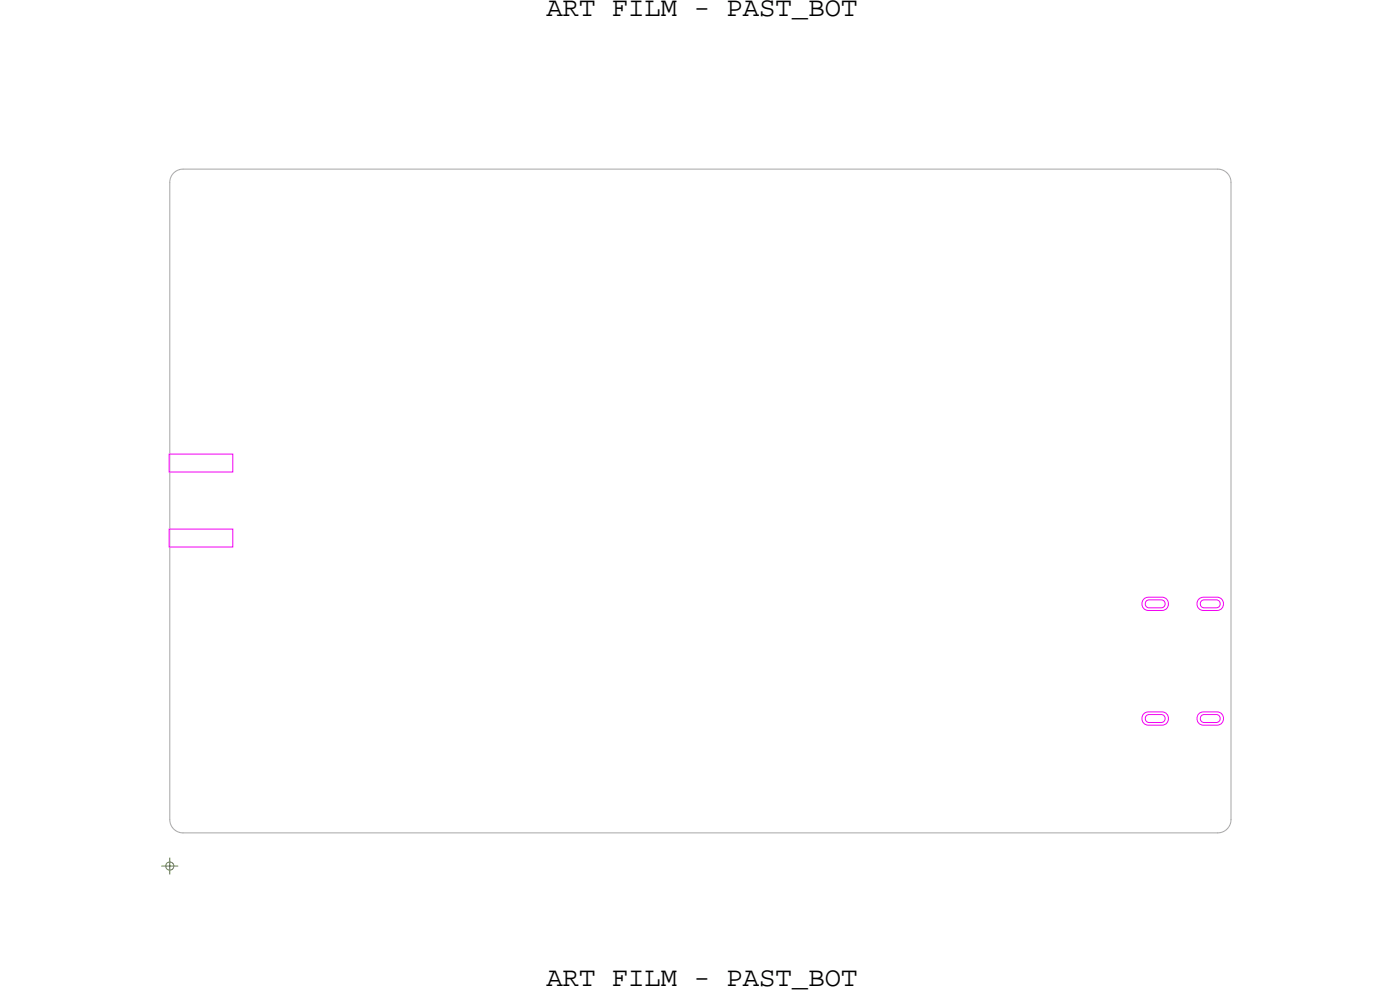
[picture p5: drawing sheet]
<svg xmlns="http://www.w3.org/2000/svg" width="106mm" height="75mm" viewBox="0 0 106 75" stroke-linecap="round" stroke-linejoin="round" font-family="sans-serif">
<!-- layer: Board Outline -->
<path d="M12.8 13.7v48zM13.8 12.7a1 1 0 0 0-1 1M13.8 12.7h78zM91.8 12.7a1 1 0 0 1 1 1M92.8 13.7v48zM12.8 61.7a1 1 0 0 0 1 1M13.8 62.7h78zM92.8 61.7a1 1 0 0 1-1 1" fill="none" stroke="#acacac" stroke-width=".08"/>
<!-- layer: Nets -->
<path d="M12.7 34.2h4.8v1.4h-4.8zM12.7 39.9h4.8v1.3h-4.8zM86.3 45.1l.3-.1h1l.3 .1 .2 .2v.3l-.2 .3-.3 .1h-1l-.3-.1-.2-.3v-.3zM86.3 53.7l.3-.1h1l.3 .1 .2 .3v.3l-.2 .2-.3 .1h-1l-.3-.1-.2-.2v-.3zM86.4 45.3l.2-.1h.9l.3 .1v.2v.2l-.3 .1h-.9l-.2-.1-.1-.2zM86.4 53.9l.2-.1h.9l.3 .1v.2v.2l-.3 .1h-.9l-.2-.1-.1-.2zM90.4 45.1l.3-.1h1l.4 .1 .1 .2v.3l-.1 .3-.4 .1h-1l-.3-.1-.1-.3v-.3zM90.4 53.7l.3-.1h1l.4 .1 .1 .3v.3l-.1 .2-.4 .1h-1l-.3-.1-.1-.2v-.3zM90.6 45.3l.2-.1h.9l.2 .1 .1 .2-.1 .2-.2 .1h-.9l-.2-.1-.1-.2zM90.6 53.9l.2-.1h.9l.2 .1 .1 .2-.1 .2-.2 .1h-.9l-.2-.1-.1-.2z" fill="none" stroke="#f200f2" stroke-width=".08"/>
<!-- layer: Drawing Origin -->
<path d="M12.2 65.2h1.2M12.6 65l.2-.1 .2 .1 .1 .2-.1 .2-.2 .1-.2-.1-.1-.2zM12.8 64.6v1.3" fill="none" stroke="#638b3a" stroke-width=".08"/>
<g font-size="2.1">
<text x="41.2" y="1.2">ART FILM - PAST_BOT</text>
<text x="41.2" y="74.3">ART FILM - PAST_BOT</text>
</g>
</svg>
